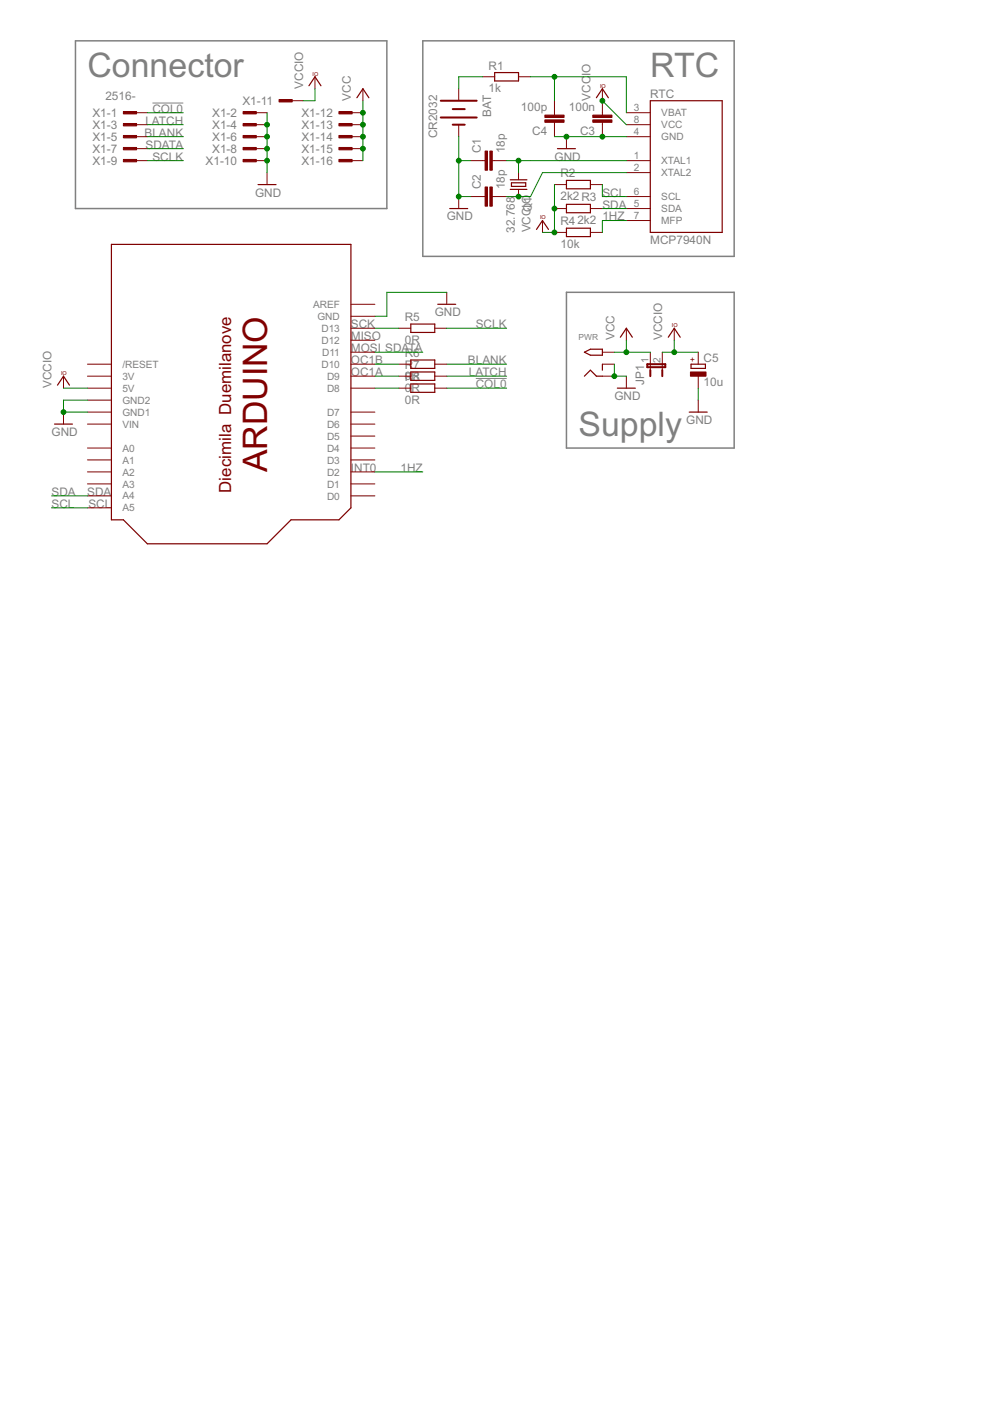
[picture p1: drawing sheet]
<svg xmlns="http://www.w3.org/2000/svg" width="210mm" height="297mm" viewBox="0 0 210 297" stroke-linecap="round" stroke-linejoin="round" font-family="sans-serif">
<path d="M16 8.7h66v35.5h-66zM89.6 8.7h66.1v45.7h-66.1zM120.1 62h35.6v33h-35.6z" fill="none" stroke="#808080" stroke-width=".32"/>
<path d="M32.3 21.8h6.6M100.9 80.2h6.5" fill="none" stroke="#808080" stroke-width=".21"/>
<g fill="none" stroke="#800000" stroke-width=".25">
<path d="M65.5 18.2l1.3-1.9 1.3 1.9M104.9 15.4h5v1.8h-5zM54.7 39.1h3.8M75.7 20.7l1.2-1.9 1.3 1.9M108.2 38.1h3.5M108.4 38.8h3.1v.7h-3.1zM118.2 31.5h3.8M120.1 38.2h5.1v1.8h-5.1zM126.4 20.7l1.3-1.9 1.3 1.9M137.9 21.4h15.2v27.9h-15.2zM23.6 51.8h50.8v55.9l-2.5 2.5h-10.2l-5.1 5.1h-25.4l-5-5.1h-2.6zM95.4 44.2h3.8"/>
<path d="M108.2 40.2h3.5M113.7 48.6l1.3-1.8 1.3 1.8M120.1 43.3h5.1v1.8h-5.1zM120.1 48.4h5.1v1.8h-5.1zM87.1 76.3h5.1v1.8h-5.1zM87.1 68.7h5.1v1.8h-5.1zM87.1 78.9h5.1v1.7h-5.1zM92.8 64.5h3.8M123.9 74.7l1.3-.7h2.5v1.3h-2.5zM123.9 79.8l1.3-1.3 1.2 1.3h1.3M127.7 77.2v1.3M131.5 71.5l1.3-1.9 1.3 1.9"/>
<path d="M141.7 71.5l1.3-1.9 1.2 1.9M146.5 77.2h3.1v.9h-3.1zM11.6 89.9h3.8M12.2 81.7l1.3-1.9 1.2 1.9M87.1 81.4h5.1v1.8h-5.1zM130.9 82.3h3.8M146.1 87.4h3.8"/>
</g>
<g fill="none" stroke="#800000" stroke-width=".21">
<path d="M66.8 16.3v2.5M76.9 18.8v2.6M97.3 18.8v2.6M102.3 16.3h2.6M109.9 16.3h2.6M127.7 18.8v5.6M28.7 23.9h2.5M28.7 26.4h2.5M28.7 29h2.5M28.7 34.1h2.5M28.7 31.5h2.5M54.1 23.9h2.5"/>
<path d="M54.1 26.4h2.5M54.1 29h2.5M54.1 34.1h2.5M54.1 31.5h2.5M56.6 36.6v2.5M61.7 21.4h2.5M74.4 23.9h2.5M74.4 26.4h2.5M74.4 29h2.5M74.4 34.1h2.5M74.4 31.5h2.5M97.3 26.4v2.6"/>
<path d="M99.8 34.1h3M104.4 34.1h3M109.9 36.6v1.5M117.6 21.4v3M117.6 25.9v3.1M117.6 39.1h2.5M120.1 29v2.5M125.2 39.1h2.5M127.7 25.9v3.1M132.8 23.9h5.1M132.8 26.4h5.1M132.8 29h5.1"/>
<path d="M132.8 34.1h5.1M132.8 36.6h5.1M97.3 41.7v2.5M99.8 41.7h3M104.4 41.7h3M109.9 40.2v1.5M115 46.8v2.5M117.6 44.2h2.5M117.6 49.3h2.5M125.2 44.2h2.5M125.2 49.3h2.5M132.8 41.7h5.1"/>
<path d="M132.8 44.2h5.1M132.8 46.8h5.1M13.5 79.8v2.5M18.5 79.8h5.1M18.5 77.2h5.1M74.4 79.8h5.1M74.4 77.2h5.1M74.4 74.7h5.1M74.4 72.1h5.1M74.4 69.6h5.1M74.4 67.1h5.1M74.4 64.5h5.1"/>
<path d="M84.6 79.8h2.5M84.6 77.2h2.5M84.6 69.6h2.5M92.2 79.8h2.5M92.2 77.2h2.5M92.2 69.6h2.5M94.7 62v2.5M127.7 79.8h2.6M127.7 77.2h2.6M127.7 74.7h2.6M132.8 69.6v2.5M132.8 79.8v2.5"/>
<path d="M137.9 74.7v3.8M140.4 74.7v3.8M143 69.6v2.5M148 74.7v2.5M148 79.8v2.5M13.5 87.4v2.5M18.5 97.5h5.1M18.5 95h5.1M18.5 89.9h5.1M18.5 87.4h5.1M18.5 82.3h5.1M18.5 84.8h5.1"/>
<path d="M74.4 97.5h5.1M74.4 95h5.1M74.4 92.5h5.1M74.4 89.9h5.1M74.4 87.4h5.1M74.4 82.3h5.1M84.6 82.3h2.5M92.2 82.3h2.5M148 84.8v2.6M18.5 105.1h5.1M18.5 102.6h5.1M18.5 100.1h5.1"/>
<path d="M18.5 107.7h5.1M74.4 105.1h5.1M74.4 102.6h5.1M74.4 100.1h5.1"/>
</g>
<g fill="#800000" stroke="#800000" stroke-width=".21">
<path d="M103.9 32h.5v4.1h-.5z"/>
<path d="M102.8 32h.6v4.1h-.6z"/>
<path d="M103.9 39.6h.5v4.1h-.5z"/>
<path d="M102.8 39.6h.6v4.1h-.6z"/>
<path d="M26.2 23.6h2.8v.6h-2.8z"/>
<path d="M51.5 23.6h2.8v.6h-2.8z"/>
<path d="M26.2 26.2h2.8v.5h-2.8z"/>
<path d="M51.5 26.2h2.8v.5h-2.8z"/>
<path d="M26.2 28.7h2.8v.5h-2.8z"/>
<path d="M51.5 28.7h2.8v.5h-2.8z"/>
<path d="M26.2 31.3h2.8v.5h-2.8z"/>
<path d="M51.5 31.3h2.8v.5h-2.8z"/>
<path d="M26.2 33.8h2.8v.5h-2.8z"/>
<path d="M51.5 33.8h2.8v.5h-2.8z"/>
<path d="M59.2 21.1h2.8v.5h-2.8z"/>
<path d="M71.9 23.6h2.8v.6h-2.8z"/>
<path d="M71.9 26.2h2.8v.5h-2.8z"/>
<path d="M71.9 28.7h2.8v.5h-2.8z"/>
<path d="M71.9 31.3h2.8v.5h-2.8z"/>
<path d="M71.9 33.8h2.8v.5h-2.8z"/>
<path d="M125.7 24.4h4.1v.5h-4.1z"/>
<path d="M125.7 25.4h4.1v.5h-4.1z"/>
<path d="M115.5 24.4h4.1v.5h-4.1z"/>
<path d="M115.5 25.4h4.1v.5h-4.1z"/>
<path d="M146.4 78.9h3.3v.9h-3.3z"/>
</g>
<path d="M93.5 21.4h7.6M93.5 24.9h7.6M96 23.1h2.5M96 26.4h2.5M137.2 77.2h3.9v.7h-3.9zM137.9 78.5v1.3M140.4 78.5v1.3" fill="none" stroke="#800000" stroke-width=".42"/>
<g fill="none" stroke="#008000" stroke-width=".21">
<path d="M66.8 18.8v2.6h-2.6M102.3 16.3h-5v2.5M112.5 16.3h20.3v7.6M117.6 16.3v5.1M31.2 34.1h7.7M31.2 29h7.7M31.2 26.4h7.7M31.2 23.9h7.7M31.2 31.5h7.7M56.6 23.9v12.7M76.9 21.4v12.7M97.3 34.1h2.5"/>
<path d="M97.3 29v12.7h2.5M107.4 34.1h25.4M109.9 34.1v2.5M117.6 29h15.2M117.6 39.1v10.2h-2.6M127.7 39.1v2.6h5.1M127.7 21.4l5.1 5M132.8 36.6h-17.8l-2.5 5.1h-5.1M127.7 44.2h5.1M132.8 46.8h-5.1v2.5M79.5 79.8h5.1M79.5 74.7h10.1"/>
<path d="M79.5 77.2h5.1M79.5 69.6h5.1M94.7 79.8h12.7M94.7 62h-12.7v5.1h-2.5M94.7 77.2h12.7M94.7 69.6h12.7M130.3 77.2v2.6h2.5M130.3 74.7h7.6M132.8 72.1v2.6M140.4 74.7h7.6M143 72.1v2.6M13.5 82.3h5"/>
<path d="M18.5 84.8h-5v2.6h5M79.5 82.3h5.1M94.7 82.3h12.7M148 82.3v2.5M10.9 107.7h7.6M10.9 105.1h7.6M79.5 100.1h10.1"/>
</g>
<g fill="#008000" stroke="#008000" stroke-width=".21">
<circle cx="109.9" cy="34.1" r=".51"/>
<circle cx="109.9" cy="41.7" r=".51"/>
<circle cx="97.3" cy="41.7" r=".51"/>
<circle cx="97.3" cy="34.1" r=".51"/>
<circle cx="127.7" cy="29" r=".51"/>
<circle cx="120.1" cy="29" r=".51"/>
<circle cx="130.3" cy="79.8" r=".51"/>
<circle cx="13.5" cy="87.4" r=".51"/>
<circle cx="56.6" cy="29" r=".51"/>
<circle cx="56.6" cy="31.5" r=".51"/>
<circle cx="56.6" cy="26.4" r=".51"/>
<circle cx="56.6" cy="34.1" r=".51"/>
<circle cx="132.8" cy="74.7" r=".51"/>
<circle cx="76.9" cy="29" r=".51"/>
<circle cx="76.9" cy="31.5" r=".51"/>
<circle cx="76.9" cy="23.9" r=".51"/>
<circle cx="76.9" cy="26.4" r=".51"/>
<circle cx="117.6" cy="16.3" r=".51"/>
<circle cx="127.7" cy="21.4" r=".51"/>
<circle cx="117.6" cy="44.2" r=".51"/>
<circle cx="117.6" cy="49.3" r=".51"/>
<circle cx="143" cy="74.7" r=".51"/>
</g>
<g font-size="8" fill="#808080">
<text x="18.5" y="16.3">Connector</text>
<text x="137.9" y="16.3">RTC</text>
<text x="122.6" y="92.4">Supply</text>
</g>
<text font-size="8" fill="#800000" x="56.6" y="100.2" transform="rotate(-90 56.6 100.2)">ARDUINO</text>
<text font-size="4" fill="#800000" x="49" y="104.5" transform="rotate(-90 49 104.5)">Diecimila Duemilanove</text>
<g font-size="2.8" fill="#808080">
<text x="103.6" y="14.8">R1</text>
<text x="125.2" y="16.1" transform="rotate(-90 125.2 16.1)">IO</text>
<text x="22.3" y="21.2">2516-</text>
<text x="32.3" y="23.9">COL0</text>
<text x="51.4" y="22.2">X1-11</text>
<text x="64.2" y="18.8" transform="rotate(-90 64.2 18.8)">VCCIO</text>
<text x="74.4" y="21.4" transform="rotate(-90 74.4 21.4)">VCC</text>
<text x="103.6" y="19.6">1k</text>
<text x="110.5" y="23.5">100p</text>
<text x="120.6" y="23.5">100n</text>
<text x="125.2" y="21.4" transform="rotate(-90 125.2 21.4)">VCC</text>
<text x="137.9" y="20.9">RTC</text>
<text x="19.6" y="24.8">X1-1</text>
<text x="19.6" y="27.3">X1-3</text>
<text x="19.6" y="29.9">X1-5</text>
<text x="30.6" y="29">BLANK</text>
<text x="30.8" y="26.4">LATCH</text>
<text x="45" y="24.8">X1-2</text>
<text x="45" y="27.3">X1-4</text>
<text x="45" y="29.9">X1-6</text>
<text x="63.9" y="24.8">X1-12</text>
<text x="63.9" y="27.3">X1-13</text>
<text x="63.9" y="29.9">X1-14</text>
<text x="92.7" y="29.3" transform="rotate(-90 92.7 29.3)">CR2032</text>
<text x="104.1" y="24.8" transform="rotate(-90 104.1 24.8)">BAT</text>
<text x="112.8" y="28.6">C4</text>
<text x="123" y="28.6">C3</text>
<text x="19.6" y="32.4">X1-7</text>
<text x="19.6" y="34.9">X1-9</text>
<text x="30.9" y="31.5">SDATA</text>
<text x="32.3" y="34.1">SCLK</text>
<text x="43.6" y="34.9">X1-10</text>
<text x="45" y="32.4">X1-8</text>
<text x="63.9" y="32.4">X1-15</text>
<text x="63.9" y="34.9">X1-16</text>
<text x="102" y="32.5" transform="rotate(-90 102 32.5)">C1</text>
<text x="107" y="32.5" transform="rotate(-90 107 32.5)">18p</text>
<text x="117.6" y="34.1">GND</text>
<text x="54.1" y="41.7">GND</text>
<text x="102" y="40.1" transform="rotate(-90 102 40.1)">C2</text>
<text x="107" y="40.1" transform="rotate(-90 107 40.1)">18p</text>
<text x="118.8" y="37.6">R2</text>
<text x="127.7" y="41.7">SCL</text>
<text x="94.7" y="46.7">GND</text>
<text x="112.7" y="43.1" transform="rotate(-90 112.7 43.1)">1</text>
<text x="118.8" y="42.4">2k2R3</text>
<text x="118.8" y="47.8">R42k2</text>
<text x="127.7" y="46.7">1HZ</text>
<text x="127.7" y="44.2">SDA</text>
<text x="109.2" y="49.4" transform="rotate(-90 109.2 49.4)">32.768</text>
<text x="112.5" y="49.3" transform="rotate(-90 112.5 49.3)">VCCQIO</text>
<text x="118.8" y="52.6">10k</text>
<text x="137.9" y="51.8">MCP7940N</text>
<text x="74.4" y="69.6">SCK</text>
<text x="85.8" y="68.1">R5</text>
<text x="92.2" y="67.1">GND</text>
<text x="100.9" y="69.6">SCLK</text>
<text x="74.4" y="72.1">MISO</text>
<text x="74.4" y="74.7">MOSI SDATA</text>
<text x="74.4" y="77.2">OC1B</text>
<text x="85.8" y="72.9">0R</text>
<text x="85.8" y="75.7">R6</text>
<text x="99.2" y="77.2">BLANK</text>
<text x="130.3" y="72.1" transform="rotate(-90 130.3 72.1)">VCC</text>
<text x="140.4" y="72.1" transform="rotate(-90 140.4 72.1)">VCCIO</text>
<text x="149.2" y="76.7">C5</text>
<text x="10.9" y="82.3" transform="rotate(-90 10.9 82.3)">VCCIO</text>
<text x="74.4" y="79.8">OC1A</text>
<text x="85.8" y="80.5">0R</text>
<text x="85.8" y="83.1">0R</text>
<text x="85.8" y="78.3">R7</text>
<text x="85.8" y="80.8">R8</text>
<text x="99.4" y="79.8">LATCH</text>
<text x="100.9" y="82.3">COL0</text>
<text x="136.6" y="81.5" transform="rotate(-90 136.6 81.5)">JP1</text>
<text x="149.2" y="81.8">10u</text>
<text x="85.8" y="85.6">0R</text>
<text x="130.3" y="84.8">GND</text>
<text x="145.5" y="89.9">GND</text>
<text x="10.9" y="92.4">GND</text>
<text x="74.4" y="100.1">I</text>
<text x="75.1" y="100.1">NT0</text>
<text x="84.9" y="100.1">1HZ</text>
<text x="10.9" y="107.7">SCL</text>
<text x="10.9" y="105.1">SDA</text>
<text x="18.5" y="105.1">SDA</text>
<text x="18.7" y="107.7">SCL</text>
</g>
<g font-size="2.4" fill="#808080">
<text x="134.4" y="23.5">3</text>
<text x="134.4" y="26.1">8</text>
<text x="134.4" y="28.6">4</text>
<text x="140.2" y="24.7">VBAT</text>
<text x="140.2" y="27.2">VCC</text>
<text x="140.2" y="29.7">GND</text>
<text x="134.4" y="33.7">1</text>
<text x="140.2" y="34.8">XTAL1</text>
<text x="134.4" y="36.2">2</text>
<text x="134.4" y="41.3">6</text>
<text x="140.2" y="37.4">XTAL2</text>
<text x="134.4" y="43.9">5</text>
<text x="134.4" y="46.4">7</text>
<text x="140.2" y="42.4">SCL</text>
<text x="140.2" y="45">SDA</text>
<text x="140.2" y="47.5">MFP</text>
<text x="66.4" y="65.3">AREF</text>
<text x="67.3" y="67.8">GND</text>
<text x="68.1" y="70.4">D13</text>
<text x="26" y="78">/RESET</text>
<text x="68.1" y="78">D10</text>
<text x="68.1" y="72.9">D12</text>
<text x="68.3" y="75.4">D11</text>
<text x="137.5" y="76.9" transform="rotate(-90 137.5 76.9)">1</text>
<text x="140.1" y="76.9" transform="rotate(-90 140.1 76.9)">2</text>
<text x="26" y="83.1">5V</text>
<text x="26" y="80.5">3V</text>
<text x="69.3" y="83.1">D8</text>
<text x="69.3" y="80.5">D9</text>
<text x="26" y="88.1">GND1</text>
<text x="26" y="85.6">GND2</text>
<text x="69.3" y="88.1">D7</text>
<text x="26" y="95.7">A0</text>
<text x="26" y="90.7">VIN</text>
<text x="69.3" y="95.7">D4</text>
<text x="69.3" y="93.2">D5</text>
<text x="69.3" y="90.7">D6</text>
<text x="26" y="100.8">A2</text>
<text x="26" y="98.3">A1</text>
<text x="69.3" y="100.8">D2</text>
<text x="69.3" y="98.3">D3</text>
<text x="26" y="105.9">A4</text>
<text x="26" y="103.4">A3</text>
<text x="69.3" y="105.9">D0</text>
<text x="69.3" y="103.4">D1</text>
<text x="26" y="108.4">A5</text>
</g>
<text font-size="2" fill="#808080" x="122.6" y="72.1">PWR</text>
<text font-size="2" fill="#800000" x="147.5" y="76.8" transform="rotate(-90 147.5 76.8)">+</text>
<g font-size="1.3" fill="#800000">
<text x="66.3" y="16">IO</text>
<text x="127.2" y="18.6">IO</text>
<text x="114.5" y="46.5">IO</text>
<text x="142.5" y="69.3">IO</text>
<text x="13" y="79.5">IO</text>
</g>
</svg>
